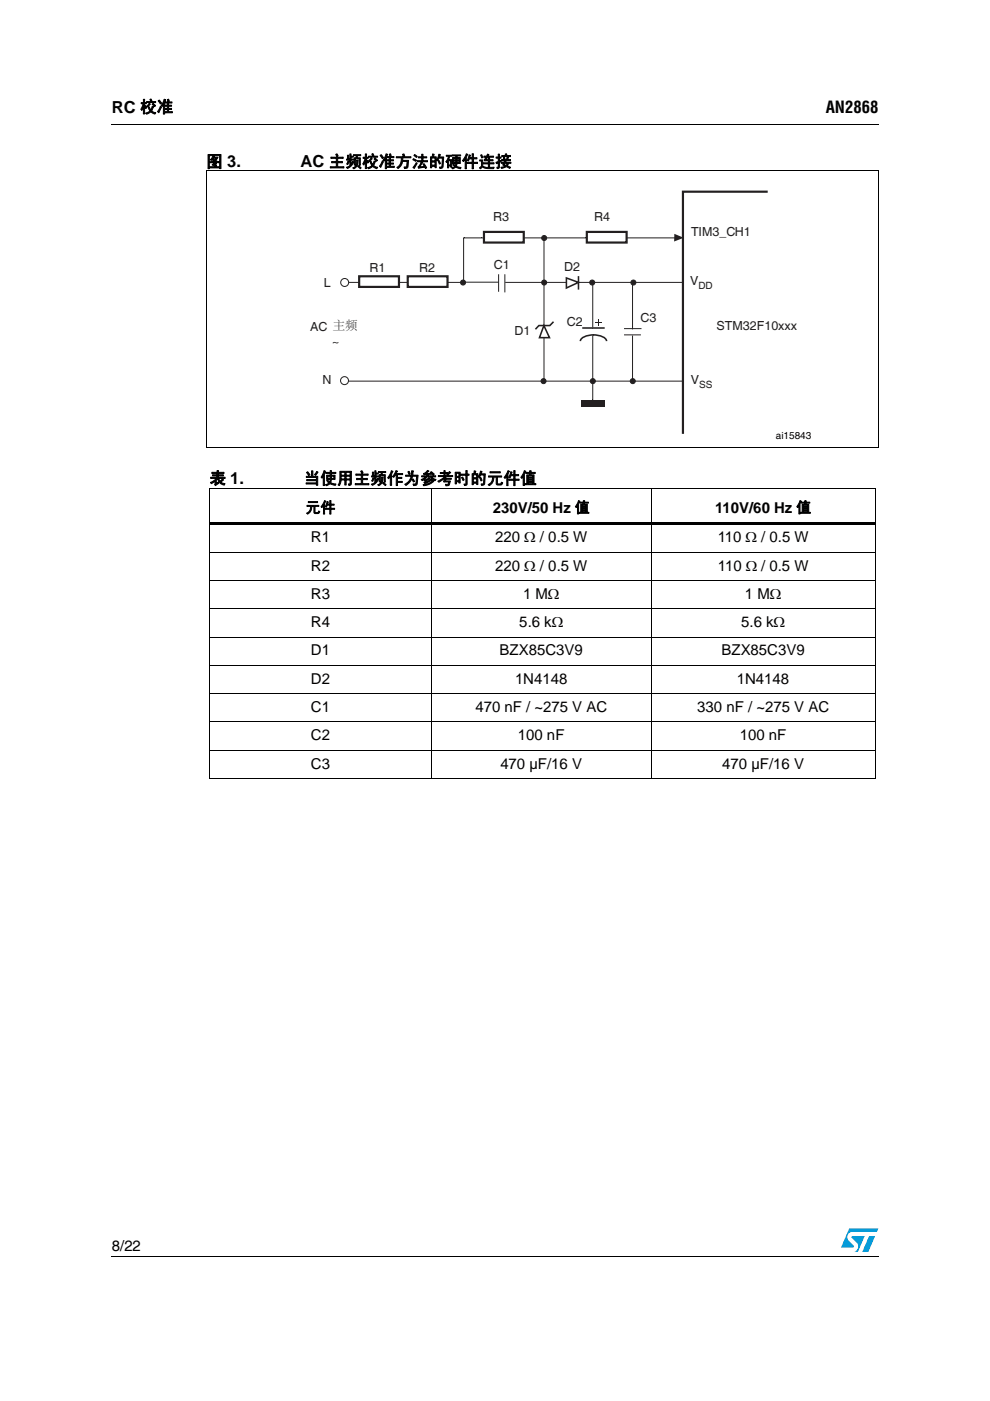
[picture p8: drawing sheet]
<svg xmlns="http://www.w3.org/2000/svg" width="210mm" height="297mm" viewBox="0 0 210 297" stroke-linecap="round" stroke-linejoin="round" font-family="sans-serif">
<path d="M23.6 26.2l.1 .2zM23.6 266.3l.1 .1z" fill="#000"/>
<path d="M23.7 26.3h162.6M23.7 266.3h162.6" fill="none" stroke="#000" stroke-width=".21"/>
<path d="M178.3 260.5h7.9v4.9h-7.9z" fill="#fff"/>
<g fill="#0099d8">
<path d="M184.3 262.1h1.2l-1.4 3.3h-1.3z"/>
<path d="M180.1 260.5h6.1l-.3 .7h-5.1a1.13 1.13 0 0 0-1.1 .7 1.13 1.13 0 0 0 .3 1.2l1 1v.3l-2.7 .1z"/>
<path d="M180.6 262.1h2.7l-1.4 3.3h-.7a1.18 1.18 0 0 0 .5-1.9l-1.1-1.1z"/>
</g>
<g fill="none" stroke="#000" stroke-width=".21">
<path d="M44.3 103.7h141.4M44.3 117.1h141.4M44.4 103.8v61.2M91.5 103.6v61.6M138 103.6v61.6M185.6 103.8v61.2M44.3 123.1h141.4M44.3 129.1h141.4M44.3 135.1h141.4M44.3 141.1h141.4M44.3 147.1h141.4M44.3 153.1h141.4"/>
<path d="M44.3 159.1h141.4M44.3 165.1h141.4"/>
</g>
<path d="M44.3 110.8h141.4v.6h-141.4z" fill="#000"/>
<g fill="#fff">
<path d="M43.7 36.1h142.5v58.8h-142.5z"/>
<path d="M57 37.3h115.9v56.4h-115.9z"/>
</g>
<g fill="#231f20">
<path d="M124.2 50.3v.1z"/>
<path d="M144.9 60.1l.1 .1z"/>
<path d="M134.1 69.3h.2z"/>
<path d="M144.9 80.5v.1z"/>
<path d="M125.5 69.5l.2 .1z"/>
<path d="M125.5 84.7h.2z"/>
<path d="M122.6 60.1v.1z"/>
<path d="M122.5 60.2l.1 .1z"/>
<path d="M122.6 59.1h.1z"/>
<path d="M120 60.2l.1 .1z"/>
<path d="M102.1 50.3l.1 .2z"/>
<path d="M98.4 50.4h.1z"/>
<path d="M72.5 79.5v.2z"/>
<path d="M98.4 59.7v.1z"/>
<path d="M126.8 67.7h.2v1.4h-.2z"/>
<path d="M126.3 68.3h1.3v.2h-1.3z"/>
<path d="M123.3 84.8h4.9v1.4h-4.9z"/>
</g>
<path d="M162.8 40.6h-18v51.4" fill="none" stroke="#231f20" stroke-width=".46"/>
<path d="M144.4 50.4h-46.1v9.4h7.4" fill="none" stroke="#231f20" stroke-width=".21"/>
<path d="M124.4 49.2h8.5v2.2h-8.5z" fill="#fff"/>
<path d="M124.4 49.2h8.5v2.2h-8.5z" fill="none" stroke="#231f20" stroke-width=".46"/>
<path d="M102.6 49.2h8.4v2.2h-8.4z" fill="#fff"/>
<path d="M102.6 49.2h8.4v2.2h-8.4z" fill="none" stroke="#231f20" stroke-width=".46"/>
<g fill="none" stroke="#231f20" stroke-width=".21">
<path d="M73.9 59.9h24.4M107.1 59.9h37.7M115.3 50.1v30.6M125.7 59.9v9.6M134.1 59.9v9.9M125.7 71.1v14.1M134.1 71.1v9.6M73.9 80.8h70.9"/>
<circle cx="73.1" cy="59.9" r=".84"/>
<circle cx="73" cy="80.7" r=".84"/>
</g>
<path d="M86.4 58.6h8.5v2.2h-8.5z" fill="#fff"/>
<path d="M86.4 58.6h8.5v2.2h-8.5z" fill="none" stroke="#231f20" stroke-width=".46"/>
<path d="M76.2 58.6h8.4v2.2h-8.4z" fill="#fff"/>
<path d="M76.2 58.6h8.4v2.2h-8.4z" fill="none" stroke="#231f20" stroke-width=".46"/>
<path d="M105.7 58.1v3.8M107 58.1v3.9M132.3 71h3.6M132.3 69.7h3.7" fill="none" stroke="#231f20" stroke-width=".21"/>
<circle cx="134.3" cy="59.9" r=".53" fill="#231f20"/>
<circle cx="134.3" cy="59.9" r=".53" fill="none" stroke="#231f20" stroke-width=".21"/>
<circle cx="125.6" cy="59.9" r=".53" fill="#231f20"/>
<circle cx="125.6" cy="59.9" r=".53" fill="none" stroke="#231f20" stroke-width=".21"/>
<circle cx="115.4" cy="59.9" r=".53" fill="#231f20"/>
<circle cx="115.4" cy="59.9" r=".53" fill="none" stroke="#231f20" stroke-width=".21"/>
<circle cx="115.4" cy="50.5" r=".53" fill="#231f20"/>
<circle cx="115.4" cy="50.5" r=".53" fill="none" stroke="#231f20" stroke-width=".21"/>
<circle cx="98.2" cy="59.9" r=".53" fill="#231f20"/>
<circle cx="98.2" cy="59.9" r=".53" fill="none" stroke="#231f20" stroke-width=".21"/>
<circle cx="134.2" cy="80.8" r=".53" fill="#231f20"/>
<circle cx="134.2" cy="80.8" r=".53" fill="none" stroke="#231f20" stroke-width=".21"/>
<circle cx="125.7" cy="80.8" r=".53" fill="#231f20"/>
<circle cx="125.7" cy="80.8" r=".53" fill="none" stroke="#231f20" stroke-width=".21"/>
<circle cx="115.2" cy="80.8" r=".53" fill="#231f20"/>
<circle cx="115.2" cy="80.8" r=".53" fill="none" stroke="#231f20" stroke-width=".21"/>
<path d="M120.1 58.9l2.6 1-2.6 1.2z" fill="#fff"/>
<path d="M120.1 58.9l2.6 1-2.6 1.2z" fill="none" stroke="#231f20" stroke-width=".33"/>
<path d="M122.7 58.5v2.9z" fill="#fff"/>
<path d="M122.7 58.5v2.9" fill="none" stroke="#231f20" stroke-width=".33"/>
<path d="M115.3 69l1.2 2.6h-2.1z" fill="#fff"/>
<path d="M115.3 69l1.2 2.6h-2.1z" fill="none" stroke="#231f20" stroke-width=".33"/>
<path d="M114.3 69l-.8 .8 3.9-1.6-.8 .8z" fill="#fff"/>
<path d="M117.4 68.2l-.8 .8h-2.3l-.8 .8" fill="none" stroke="#231f20" stroke-width=".33"/>
<path d="M123.4 69.5h4.8z" fill="#fff"/>
<path d="M123.4 69.5h4.8M125.7 71a2.65 2.65 0 0 1 2.9 1.3M126 71a2.65 2.65 0 0 0-3 1.3" fill="none" stroke="#231f20" stroke-width=".33"/>
<path d="M143 49.6l2 .8-2.1 .8z" fill="#231f20"/>
<path d="M43.8 36.2h142.4M43.8 36.1v58.7M186.2 36.2v58.7M43.7 94.8h142.5" fill="none" stroke="#000" stroke-width=".21"/>
<g font-size="3.5">
<text x="23.7" y="23.9">RC 校准</text>
<text x="175.1" y="23.9">AN2868</text>
<text x="43.7" y="35.4">图 3.</text>
<text x="63.7" y="35.4">AC 主频校准方法的硬件连接</text>
<text x="44.4" y="102.6">表 1.</text>
<text x="64.4" y="102.6">当使用主频作为参考时的元件值</text>
</g>
<g font-size="3.2">
<text x="64.8" y="108.7">元件</text>
<text x="104.5" y="108.7">230V/50 Hz 值</text>
<text x="151.6" y="108.7">110V/60 Hz 值</text>
<text x="65.9" y="115">R1</text>
<text x="105" y="115">220 Ω / 0.5 W</text>
<text x="152.2" y="115">110 Ω / 0.5 W</text>
<text x="65.9" y="121">R2</text>
<text x="105" y="121">220 Ω / 0.5 W</text>
<text x="152.2" y="121">110 Ω / 0.5 W</text>
<text x="65.9" y="127">R3</text>
<text x="110.9" y="127">1 MΩ</text>
<text x="157.9" y="127">1 MΩ</text>
<text x="65.9" y="133">R4</text>
<text x="110.1" y="133">5.6 kΩ</text>
<text x="157.2" y="133">5.6 kΩ</text>
<text x="65.9" y="139">D1</text>
<text x="105.9" y="139">BZX85C3V9</text>
<text x="153" y="139">BZX85C3V9</text>
<text x="65.9" y="144.9">D2</text>
<text x="109.2" y="144.9">1N4148</text>
<text x="156.2" y="144.9">1N4148</text>
<text x="65.9" y="151">C1</text>
<text x="100.8" y="151">470 nF / ~275 V AC</text>
<text x="147.8" y="151">330 nF / ~275 V AC</text>
<text x="65.9" y="157">C2</text>
<text x="109.8" y="157">100 nF</text>
<text x="156.9" y="157">100 nF</text>
<text x="65.9" y="162.9">C3</text>
<text x="106.1" y="162.9">470 µF/16 V</text>
<text x="153.1" y="162.9">470 µF/16 V</text>
<text x="23.7" y="265.1">8/22</text>
</g>
<g font-size="2.6" fill="#231f20">
<text x="104.5" y="46.9">R3</text>
<text x="126" y="46.8">R4</text>
<text x="146.5" y="50">TIM3_CH1</text>
<text x="78.3" y="57.6">R1</text>
<text x="88.9" y="57.6">R2</text>
<text x="104.7" y="57">C1</text>
<text x="119.6" y="57.4">D2</text>
<text x="68.7" y="60.9">L</text>
<text x="146.3" y="60.5">V</text>
<text x="65.8" y="70.2">AC 主频</text>
<text x="109.1" y="70.9">D1</text>
<text x="120.2" y="69.1">C2</text>
<text x="135.8" y="68.4">C3</text>
<text x="151.9" y="69.9">STM32F10xxx</text>
<text x="70.4" y="73.4">~</text>
<text x="68.4" y="81.5">N</text>
<text x="146.4" y="81.4">V</text>
</g>
<g font-size="2.1" fill="#231f20">
<text x="148.1" y="61.3">DD</text>
<text x="148.2" y="82.2">SS</text>
</g>
<text font-size="2.1" fill="#050100" x="164.5" y="93.1">ai15843</text>
</svg>
